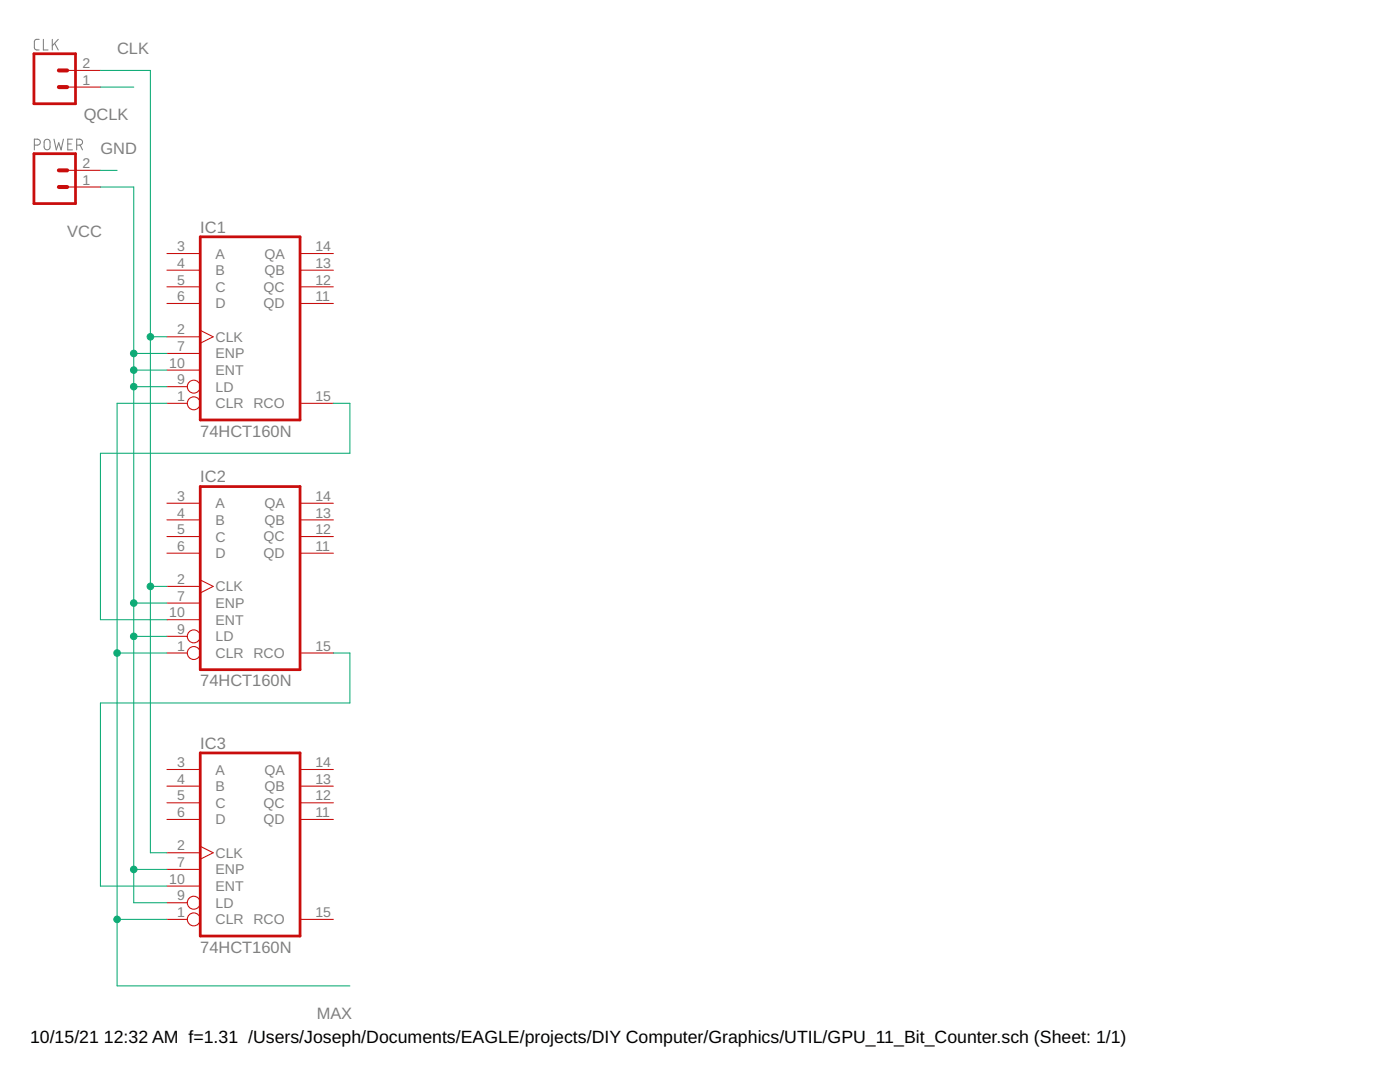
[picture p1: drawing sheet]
<?xml version="1.0" encoding="utf-8"?>
<!DOCTYPE eagle SYSTEM "eagle.dtd">
<!--
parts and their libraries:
SparkFun-Connectors: Licensing: Creative Commons ShareAlike 4.0 International - https://creativecommons.org/licenses/by-sa/4.0
-->
<eagle version="9.4.2">
<drawing>
<settings>
<setting alwaysvectorfont="no"/>
<setting verticaltext="up"/>
</settings>
<grid distance="0.1" unitdist="inch" unit="inch" style="lines" multiple="1" display="no" altdistance="0.01" altunitdist="inch" altunit="inch"/>
<schematic xreflabel="%F%N/%S.%C%R" xrefpart="/%S.%C%R">
<libraries>
<library name="74xx-eu">
<symbols>
<symbol name="74160">
<wire x1="-7.62" y1="-15.24" x2="7.62" y2="-15.24" width="0.4064" layer="94"/>
<wire x1="7.62" y1="-15.24" x2="7.62" y2="12.7" width="0.4064" layer="94"/>
<wire x1="7.62" y1="12.7" x2="-7.62" y2="12.7" width="0.4064" layer="94"/>
<wire x1="-7.62" y1="12.7" x2="-7.62" y2="-15.24" width="0.4064" layer="94"/>
<text x="-7.62" y="13.335" size="1.778" layer="95">&gt;NAME</text>
<text x="-7.62" y="-17.78" size="1.778" layer="96">&gt;VALUE</text>
<pin name="CLR" x="-12.7" y="-12.7" length="middle" direction="in" function="dot"/>
<pin name="CLK" x="-12.7" y="-2.54" length="middle" direction="in" function="clk"/>
<pin name="A" x="-12.7" y="10.16" length="middle" direction="in"/>
<pin name="B" x="-12.7" y="7.62" length="middle" direction="in"/>
<pin name="C" x="-12.7" y="5.08" length="middle" direction="in"/>
<pin name="D" x="-12.7" y="2.54" length="middle" direction="in"/>
<pin name="ENP" x="-12.7" y="-5.08" length="middle" direction="in"/>
<pin name="LD" x="-12.7" y="-10.16" length="middle" direction="in" function="dot"/>
<pin name="ENT" x="-12.7" y="-7.62" length="middle" direction="in"/>
<pin name="QD" x="12.7" y="2.54" length="middle" direction="out" rot="R180"/>
<pin name="QC" x="12.7" y="5.08" length="middle" direction="out" rot="R180"/>
<pin name="QB" x="12.7" y="7.62" length="middle" direction="out" rot="R180"/>
<pin name="QA" x="12.7" y="10.16" length="middle" direction="out" rot="R180"/>
<pin name="RCO" x="12.7" y="-12.7" length="middle" direction="out" rot="R180"/>
</symbol>
<symbol name="PWRN">
<text x="-0.635" y="-0.635" size="1.778" layer="95">&gt;NAME</text>
<text x="1.905" y="-5.842" size="1.27" layer="95" rot="R90">GND</text>
<text x="1.905" y="2.54" size="1.27" layer="95" rot="R90">VCC</text>
<pin name="GND" x="0" y="-7.62" visible="pad" length="middle" direction="pwr" rot="R90"/>
<pin name="VCC" x="0" y="7.62" visible="pad" length="middle" direction="pwr" rot="R270"/>
</symbol>
</symbols>
<devicesets>
<deviceset name="74*160" prefix="IC">
<gates>
<gate name="A" symbol="74160" x="20.32" y="0"/>
<gate name="P" symbol="PWRN" x="-5.08" y="0" addlevel="request"/>
</gates>
<devices>
<device name="N" package="DIL16">
<connects>
<connect gate="A" pin="A" pad="3"/>
<connect gate="A" pin="B" pad="4"/>
<connect gate="A" pin="C" pad="5"/>
<connect gate="A" pin="CLK" pad="2"/>
<connect gate="A" pin="CLR" pad="1"/>
<connect gate="A" pin="D" pad="6"/>
<connect gate="A" pin="ENP" pad="7"/>
<connect gate="A" pin="ENT" pad="10"/>
<connect gate="A" pin="LD" pad="9"/>
<connect gate="A" pin="QA" pad="14"/>
<connect gate="A" pin="QB" pad="13"/>
<connect gate="A" pin="QC" pad="12"/>
<connect gate="A" pin="QD" pad="11"/>
<connect gate="A" pin="RCO" pad="15"/>
<connect gate="P" pin="GND" pad="8"/>
<connect gate="P" pin="VCC" pad="16"/>
</connects>
<package3dinstances>
<package3dinstance package3d_urn="urn:adsk.eagle:package:922/2"/>
</package3dinstances>
<technologies>
<technology name="">
<attribute name="POPULARITY" value="0" constant="no"/>
</technology>
<technology name="AC">
<attribute name="POPULARITY" value="0" constant="no"/>
</technology>
<technology name="ACT">
<attribute name="POPULARITY" value="0" constant="no"/>
</technology>
<technology name="HC">
<attribute name="POPULARITY" value="0" constant="no"/>
</technology>
<technology name="HCT">
<attribute name="POPULARITY" value="0" constant="no"/>
</technology>
</technologies>
</device>
<device name="D" package="SO16">
<connects>
<connect gate="A" pin="A" pad="3"/>
<connect gate="A" pin="B" pad="4"/>
<connect gate="A" pin="C" pad="5"/>
<connect gate="A" pin="CLK" pad="2"/>
<connect gate="A" pin="CLR" pad="1"/>
<connect gate="A" pin="D" pad="6"/>
<connect gate="A" pin="ENP" pad="7"/>
<connect gate="A" pin="ENT" pad="10"/>
<connect gate="A" pin="LD" pad="9"/>
<connect gate="A" pin="QA" pad="14"/>
<connect gate="A" pin="QB" pad="13"/>
<connect gate="A" pin="QC" pad="12"/>
<connect gate="A" pin="QD" pad="11"/>
<connect gate="A" pin="RCO" pad="15"/>
<connect gate="P" pin="GND" pad="8"/>
<connect gate="P" pin="VCC" pad="16"/>
</connects>
<package3dinstances>
<package3dinstance package3d_urn="urn:adsk.eagle:package:2010/1"/>
</package3dinstances>
<technologies>
<technology name="AC">
<attribute name="POPULARITY" value="0" constant="no"/>
</technology>
<technology name="ACT">
<attribute name="POPULARITY" value="0" constant="no"/>
</technology>
<technology name="HC">
<attribute name="POPULARITY" value="0" constant="no"/>
</technology>
</technologies>
</device>
</devices>
</deviceset>
</devicesets>
</library>
<library name="SparkFun-Connectors">
<symbols>
<symbol name="CONN_02">
<wire x1="3.81" y1="-2.54" x2="-2.54" y2="-2.54" width="0.4064" layer="94"/>
<wire x1="1.27" y1="2.54" x2="2.54" y2="2.54" width="0.6096" layer="94"/>
<wire x1="1.27" y1="0" x2="2.54" y2="0" width="0.6096" layer="94"/>
<wire x1="-2.54" y1="5.08" x2="-2.54" y2="-2.54" width="0.4064" layer="94"/>
<wire x1="3.81" y1="-2.54" x2="3.81" y2="5.08" width="0.4064" layer="94"/>
<wire x1="-2.54" y1="5.08" x2="3.81" y2="5.08" width="0.4064" layer="94"/>
<text x="-2.54" y="-4.826" size="1.778" layer="96" font="vector">&gt;VALUE</text>
<text x="-2.54" y="5.588" size="1.778" layer="95" font="vector">&gt;NAME</text>
<pin name="1" x="7.62" y="0" visible="pad" length="middle" direction="pas" swaplevel="1" rot="R180"/>
<pin name="2" x="7.62" y="2.54" visible="pad" length="middle" direction="pas" swaplevel="1" rot="R180"/>
</symbol>
</symbols>
<devicesets>
<deviceset name="CONN_02" prefix="J" uservalue="yes">
<gates>
<gate name="G$1" symbol="CONN_02" x="-2.54" y="0"/>
</gates>
<devices>
<device name="" package="1X02">
<connects>
<connect gate="G$1" pin="1" pad="1"/>
<connect gate="G$1" pin="2" pad="2"/>
</connects>
<package3dinstances>
<package3dinstance package3d_urn="urn:adsk.eagle:package:38039/1"/>
</package3dinstances>
<technologies>
<technology name=""/>
</technologies>
</device>
<device name="POLAR" package="MOLEX-1X2">
<connects>
<connect gate="G$1" pin="1" pad="1"/>
<connect gate="G$1" pin="2" pad="2"/>
</connects>
<package3dinstances>
<package3dinstance package3d_urn="urn:adsk.eagle:package:38040/1"/>
</package3dinstances>
<technologies>
<technology name="">
<attribute name="SF_ID" value="PRT-09918" constant="no"/>
</technology>
</technologies>
</device>
<device name="3.5MM" package="SCREWTERMINAL-3.5MM-2">
<connects>
<connect gate="G$1" pin="1" pad="1"/>
<connect gate="G$1" pin="2" pad="2"/>
</connects>
<package3dinstances>
<package3dinstance package3d_urn="urn:adsk.eagle:package:38050/1"/>
</package3dinstances>
<technologies>
<technology name="">
<attribute name="PROD_ID" value="CONN-08399" constant="no"/>
</technology>
</technologies>
</device>
<device name="-JST-2MM-SMT" package="JST-2-SMD">
<connects>
<connect gate="G$1" pin="1" pad="2"/>
<connect gate="G$1" pin="2" pad="1"/>
</connects>
<package3dinstances>
<package3dinstance package3d_urn="urn:adsk.eagle:package:38042/1"/>
</package3dinstances>
<technologies>
<technology name="">
<attribute name="PROD_ID" value="CONN-11443"/>
</technology>
</technologies>
</device>
<device name="PTH2" package="1X02_BIG">
<connects>
<connect gate="G$1" pin="1" pad="P$1"/>
<connect gate="G$1" pin="2" pad="P$2"/>
</connects>
<package3dinstances>
<package3dinstance package3d_urn="urn:adsk.eagle:package:38043/1"/>
</package3dinstances>
<technologies>
<technology name=""/>
</technologies>
</device>
<device name="4UCON-15767" package="JST-2-SMD-VERT">
<connects>
<connect gate="G$1" pin="1" pad="GND"/>
<connect gate="G$1" pin="2" pad="VCC"/>
</connects>
<package3dinstances>
<package3dinstance package3d_urn="urn:adsk.eagle:package:38052/1"/>
</package3dinstances>
<technologies>
<technology name=""/>
</technologies>
</device>
<device name="5MM" package="SCREWTERMINAL-5MM-2">
<connects>
<connect gate="G$1" pin="1" pad="1"/>
<connect gate="G$1" pin="2" pad="2"/>
</connects>
<package3dinstances>
<package3dinstance package3d_urn="urn:adsk.eagle:package:38044/1"/>
</package3dinstances>
<technologies>
<technology name="">
<attribute name="SF_SKU" value="PRT-08432" constant="no"/>
</technology>
</technologies>
</device>
<device name="LOCK" package="1X02_LOCK">
<connects>
<connect gate="G$1" pin="1" pad="1"/>
<connect gate="G$1" pin="2" pad="2"/>
</connects>
<package3dinstances>
<package3dinstance package3d_urn="urn:adsk.eagle:package:38045/1"/>
</package3dinstances>
<technologies>
<technology name=""/>
</technologies>
</device>
<device name="POLAR_LOCK" package="MOLEX-1X2_LOCK">
<connects>
<connect gate="G$1" pin="1" pad="1"/>
<connect gate="G$1" pin="2" pad="2"/>
</connects>
<package3dinstances>
<package3dinstance package3d_urn="urn:adsk.eagle:package:38046/1"/>
</package3dinstances>
<technologies>
<technology name="">
<attribute name="SF_ID" value="PRT-09918" constant="no"/>
</technology>
</technologies>
</device>
<device name="LOCK_LONGPADS" package="1X02_LOCK_LONGPADS">
<connects>
<connect gate="G$1" pin="1" pad="1"/>
<connect gate="G$1" pin="2" pad="2"/>
</connects>
<package3dinstances>
<package3dinstance package3d_urn="urn:adsk.eagle:package:38047/1"/>
</package3dinstances>
<technologies>
<technology name=""/>
</technologies>
</device>
<device name="3.5MM_LOCK" package="SCREWTERMINAL-3.5MM-2_LOCK">
<connects>
<connect gate="G$1" pin="1" pad="1"/>
<connect gate="G$1" pin="2" pad="2"/>
</connects>
<package3dinstances>
<package3dinstance package3d_urn="urn:adsk.eagle:package:38049/1"/>
</package3dinstances>
<technologies>
<technology name="">
<attribute name="PROD_ID" value="CONN-08399" constant="no"/>
</technology>
</technologies>
</device>
<device name="PTH3" package="1X02_LONGPADS">
<connects>
<connect gate="G$1" pin="1" pad="1"/>
<connect gate="G$1" pin="2" pad="2"/>
</connects>
<package3dinstances>
<package3dinstance package3d_urn="urn:adsk.eagle:package:38048/1"/>
</package3dinstances>
<technologies>
<technology name=""/>
</technologies>
</device>
<device name="1X02_NO_SILK" package="1X02_NO_SILK">
<connects>
<connect gate="G$1" pin="1" pad="1"/>
<connect gate="G$1" pin="2" pad="2"/>
</connects>
<package3dinstances>
<package3dinstance package3d_urn="urn:adsk.eagle:package:38051/1"/>
</package3dinstances>
<technologies>
<technology name=""/>
</technologies>
</device>
<device name="JST-PTH-2" package="JST-2-PTH">
<connects>
<connect gate="G$1" pin="1" pad="1"/>
<connect gate="G$1" pin="2" pad="2"/>
</connects>
<package3dinstances>
<package3dinstance package3d_urn="urn:adsk.eagle:package:38053/1"/>
</package3dinstances>
<technologies>
<technology name="">
<attribute name="PROD_ID" value="CONN-09863" constant="no"/>
<attribute name="SKU" value="PRT-09914" constant="no"/>
</technology>
</technologies>
</device>
<device name="PTH4" package="1X02_XTRA_BIG">
<connects>
<connect gate="G$1" pin="1" pad="1"/>
<connect gate="G$1" pin="2" pad="2"/>
</connects>
<package3dinstances>
<package3dinstance package3d_urn="urn:adsk.eagle:package:38054/1"/>
</package3dinstances>
<technologies>
<technology name=""/>
</technologies>
</device>
<device name="POGO_PIN_HOLES_ONLY" package="1X02_PP_HOLES_ONLY">
<connects>
<connect gate="G$1" pin="1" pad="1"/>
<connect gate="G$1" pin="2" pad="2"/>
</connects>
<package3dinstances>
<package3dinstance package3d_urn="urn:adsk.eagle:package:38058/1"/>
</package3dinstances>
<technologies>
<technology name=""/>
</technologies>
</device>
<device name="3.5MM-NO_SILK" package="SCREWTERMINAL-3.5MM-2-NS">
<connects>
<connect gate="G$1" pin="1" pad="1"/>
<connect gate="G$1" pin="2" pad="2"/>
</connects>
<package3dinstances>
<package3dinstance package3d_urn="urn:adsk.eagle:package:38055/1"/>
</package3dinstances>
<technologies>
<technology name="">
<attribute name="PROD_ID" value="CONN-08399" constant="no"/>
</technology>
</technologies>
</device>
<device name="-JST-2-PTH-NO_SILK" package="JST-2-PTH-NS">
<connects>
<connect gate="G$1" pin="1" pad="1"/>
<connect gate="G$1" pin="2" pad="2"/>
</connects>
<package3dinstances>
<package3dinstance package3d_urn="urn:adsk.eagle:package:38056/1"/>
</package3dinstances>
<technologies>
<technology name=""/>
</technologies>
</device>
<device name="JST-PTH-2-KIT" package="JST-2-PTH-KIT">
<connects>
<connect gate="G$1" pin="1" pad="1"/>
<connect gate="G$1" pin="2" pad="2"/>
</connects>
<package3dinstances>
<package3dinstance package3d_urn="urn:adsk.eagle:package:38057/1"/>
</package3dinstances>
<technologies>
<technology name=""/>
</technologies>
</device>
<device name="SPRING-2.54-RA" package="SPRINGTERMINAL-2.54MM-2">
<connects>
<connect gate="G$1" pin="1" pad="1"/>
<connect gate="G$1" pin="2" pad="2"/>
</connects>
<package3dinstances>
<package3dinstance package3d_urn="urn:adsk.eagle:package:38061/1"/>
</package3dinstances>
<technologies>
<technology name=""/>
</technologies>
</device>
<device name="2.54MM_SCREWTERM" package="1X02_2.54_SCREWTERM">
<connects>
<connect gate="G$1" pin="1" pad="P1"/>
<connect gate="G$1" pin="2" pad="P2"/>
</connects>
<package3dinstances>
<package3dinstance package3d_urn="urn:adsk.eagle:package:38059/1"/>
</package3dinstances>
<technologies>
<technology name=""/>
</technologies>
</device>
<device name="SMALL_POKEHOME" package="1X02_POKEHOME">
<connects>
<connect gate="G$1" pin="1" pad="P1 P3"/>
<connect gate="G$1" pin="2" pad="P2 P4"/>
</connects>
<package3dinstances>
<package3dinstance package3d_urn="urn:adsk.eagle:package:38060/1"/>
</package3dinstances>
<technologies>
<technology name="">
<attribute name="PROD_ID" value="CONN-13512"/>
</technology>
</technologies>
</device>
<device name="PTH_RA_FEMALE" package="1X02_RA_PTH_FEMALE">
<connects>
<connect gate="G$1" pin="1" pad="1"/>
<connect gate="G$1" pin="2" pad="2"/>
</connects>
<package3dinstances>
<package3dinstance package3d_urn="urn:adsk.eagle:package:38062/1"/>
</package3dinstances>
<technologies>
<technology name="">
<attribute name="PROD_ID" value="CONN-13700"/>
</technology>
</technologies>
</device>
</devices>
</deviceset>
</devicesets>
</library>
</libraries>
<attributes>
</attributes>
<variantdefs>
</variantdefs>
<classes>
<class number="0" name="default" width="0" drill="0">
</class>
</classes>
<parts>
<part name="IC1" library="74xx-eu" deviceset="74*160" device="N" package3d_urn="urn:adsk.eagle:package:922/2" technology="HCT"/>
<part name="IC2" library="74xx-eu" deviceset="74*160" device="N" package3d_urn="urn:adsk.eagle:package:922/2" technology="HCT"/>
<part name="IC3" library="74xx-eu" deviceset="74*160" device="N" package3d_urn="urn:adsk.eagle:package:922/2" technology="HCT"/>
<part name="CLK" library="SparkFun-Connectors" deviceset="CONN_02" device="POGO_PIN_HOLES_ONLY" package3d_urn="urn:adsk.eagle:package:38058/1"/>
<part name="POWER" library="SparkFun-Connectors" deviceset="CONN_02" device="POGO_PIN_HOLES_ONLY" package3d_urn="urn:adsk.eagle:package:38058/1"/>
</parts>
<sheets>
<sheet>
<plain>
</plain>
<instances>
<instance part="IC1" gate="A" x="7.62" y="81.28" smashed="yes">
<attribute name="NAME" x="0" y="94.615" size="1.778" layer="95"/>
<attribute name="VALUE" x="0" y="63.5" size="1.778" layer="96"/>
</instance>
<instance part="IC2" gate="A" x="7.62" y="43.18" smashed="yes">
<attribute name="NAME" x="0" y="56.515" size="1.778" layer="95"/>
<attribute name="VALUE" x="0" y="25.4" size="1.778" layer="96"/>
</instance>
<instance part="IC3" gate="A" x="7.62" y="2.54" smashed="yes">
<attribute name="NAME" x="0" y="15.875" size="1.778" layer="95"/>
<attribute name="VALUE" x="0" y="-15.24" size="1.778" layer="96"/>
</instance>
<instance part="CLK" gate="G$1" x="-22.86" y="116.84" smashed="yes">
<attribute name="VALUE" x="-25.4" y="112.014" size="1.778" layer="96" font="vector"/>
<attribute name="NAME" x="-25.4" y="122.428" size="1.778" layer="95" font="vector"/>
</instance>
<instance part="POWER" gate="G$1" x="-22.86" y="101.6" smashed="yes">
<attribute name="VALUE" x="-25.4" y="96.774" size="1.778" layer="96" font="vector"/>
<attribute name="NAME" x="-25.4" y="107.188" size="1.778" layer="95" font="vector"/>
</instance>
</instances>
<busses>
</busses>
<nets>
<net name="CLK" class="0">
<segment>
<pinref part="CLK" gate="G$1" pin="2"/>
<wire x1="-15.24" y1="119.38" x2="-7.62" y2="119.38" width="0.1524" layer="91"/>
<wire x1="-7.62" y1="119.38" x2="-7.62" y2="78.74" width="0.1524" layer="91"/>
<pinref part="IC1" gate="A" pin="CLK"/>
<wire x1="-7.62" y1="78.74" x2="-5.08" y2="78.74" width="0.1524" layer="91"/>
<pinref part="IC2" gate="A" pin="CLK"/>
<wire x1="-7.62" y1="78.74" x2="-7.62" y2="40.64" width="0.1524" layer="91"/>
<wire x1="-7.62" y1="40.64" x2="-5.08" y2="40.64" width="0.1524" layer="91"/>
<junction x="-7.62" y="78.74"/>
<pinref part="IC3" gate="A" pin="CLK"/>
<wire x1="-7.62" y1="40.64" x2="-7.62" y2="0" width="0.1524" layer="91"/>
<wire x1="-7.62" y1="0" x2="-5.08" y2="0" width="0.1524" layer="91"/>
<junction x="-7.62" y="40.64"/>
<label x="-12.7" y="121.92" size="1.778" layer="95"/>
</segment>
</net>
<net name="VCC" class="0">
<segment>
<pinref part="POWER" gate="G$1" pin="1"/>
<wire x1="-15.24" y1="101.6" x2="-10.16" y2="101.6" width="0.1524" layer="91"/>
<wire x1="-10.16" y1="101.6" x2="-10.16" y2="76.2" width="0.1524" layer="91"/>
<pinref part="IC1" gate="A" pin="LD"/>
<wire x1="-10.16" y1="76.2" x2="-10.16" y2="73.66" width="0.1524" layer="91"/>
<wire x1="-10.16" y1="73.66" x2="-10.16" y2="71.12" width="0.1524" layer="91"/>
<wire x1="-10.16" y1="71.12" x2="-5.08" y2="71.12" width="0.1524" layer="91"/>
<pinref part="IC1" gate="A" pin="ENP"/>
<wire x1="-5.08" y1="76.2" x2="-10.16" y2="76.2" width="0.1524" layer="91"/>
<junction x="-10.16" y="76.2"/>
<pinref part="IC1" gate="A" pin="ENT"/>
<wire x1="-10.16" y1="73.66" x2="-5.08" y2="73.66" width="0.1524" layer="91"/>
<junction x="-10.16" y="73.66"/>
<wire x1="-10.16" y1="71.12" x2="-10.16" y2="38.1" width="0.1524" layer="91"/>
<junction x="-10.16" y="71.12"/>
<pinref part="IC2" gate="A" pin="LD"/>
<wire x1="-10.16" y1="38.1" x2="-10.16" y2="33.02" width="0.1524" layer="91"/>
<wire x1="-5.08" y1="33.02" x2="-10.16" y2="33.02" width="0.1524" layer="91"/>
<junction x="-10.16" y="33.02"/>
<pinref part="IC2" gate="A" pin="ENP"/>
<wire x1="-5.08" y1="38.1" x2="-10.16" y2="38.1" width="0.1524" layer="91"/>
<junction x="-10.16" y="38.1"/>
<pinref part="IC3" gate="A" pin="LD"/>
<wire x1="-5.08" y1="-7.62" x2="-10.16" y2="-7.62" width="0.1524" layer="91"/>
<wire x1="-10.16" y1="-7.62" x2="-10.16" y2="-2.54" width="0.1524" layer="91"/>
<pinref part="IC3" gate="A" pin="ENP"/>
<wire x1="-10.16" y1="-2.54" x2="-10.16" y2="33.02" width="0.1524" layer="91"/>
<wire x1="-5.08" y1="-2.54" x2="-10.16" y2="-2.54" width="0.1524" layer="91"/>
<junction x="-10.16" y="-2.54"/>
<label x="-20.32" y="93.98" size="1.778" layer="95"/>
</segment>
</net>
<net name="N$3" class="0">
<segment>
<pinref part="IC1" gate="A" pin="RCO"/>
<wire x1="20.32" y1="68.58" x2="22.86" y2="68.58" width="0.1524" layer="91"/>
<wire x1="22.86" y1="68.58" x2="22.86" y2="60.96" width="0.1524" layer="91"/>
<wire x1="22.86" y1="60.96" x2="-15.24" y2="60.96" width="0.1524" layer="91"/>
<wire x1="-15.24" y1="60.96" x2="-15.24" y2="35.56" width="0.1524" layer="91"/>
<pinref part="IC2" gate="A" pin="ENT"/>
<wire x1="-15.24" y1="35.56" x2="-5.08" y2="35.56" width="0.1524" layer="91"/>
</segment>
</net>
<net name="N$4" class="0">
<segment>
<pinref part="IC2" gate="A" pin="RCO"/>
<wire x1="20.32" y1="30.48" x2="22.86" y2="30.48" width="0.1524" layer="91"/>
<wire x1="22.86" y1="30.48" x2="22.86" y2="22.86" width="0.1524" layer="91"/>
<wire x1="22.86" y1="22.86" x2="-15.24" y2="22.86" width="0.1524" layer="91"/>
<wire x1="-15.24" y1="22.86" x2="-15.24" y2="-5.08" width="0.1524" layer="91"/>
<pinref part="IC3" gate="A" pin="ENT"/>
<wire x1="-15.24" y1="-5.08" x2="-5.08" y2="-5.08" width="0.1524" layer="91"/>
</segment>
</net>
<net name="GND" class="0">
<segment>
<pinref part="POWER" gate="G$1" pin="2"/>
<wire x1="-15.24" y1="104.14" x2="-12.7" y2="104.14" width="0.1524" layer="91"/>
<label x="-15.24" y="106.68" size="1.778" layer="95"/>
</segment>
</net>
<net name="QCLK" class="0">
<segment>
<pinref part="CLK" gate="G$1" pin="1"/>
<wire x1="-15.24" y1="116.84" x2="-10.16" y2="116.84" width="0.1524" layer="91"/>
<label x="-17.78" y="111.76" size="1.778" layer="95"/>
</segment>
</net>
<net name="MAX" class="0">
<segment>
<pinref part="IC3" gate="A" pin="CLR"/>
<wire x1="-12.7" y1="68.58" x2="-12.7" y2="30.48" width="0.1524" layer="91"/>
<wire x1="-12.7" y1="30.48" x2="-12.7" y2="-10.16" width="0.1524" layer="91"/>
<wire x1="-12.7" y1="-10.16" x2="-5.08" y2="-10.16" width="0.1524" layer="91"/>
<pinref part="IC2" gate="A" pin="CLR"/>
<wire x1="-5.08" y1="30.48" x2="-12.7" y2="30.48" width="0.1524" layer="91"/>
<junction x="-12.7" y="30.48"/>
<pinref part="IC1" gate="A" pin="CLR"/>
<wire x1="-5.08" y1="68.58" x2="-12.7" y2="68.58" width="0.1524" layer="91"/>
<wire x1="-12.7" y1="-10.16" x2="-12.7" y2="-20.32" width="0.1524" layer="91"/>
<junction x="-12.7" y="-10.16"/>
<wire x1="-12.7" y1="-20.32" x2="22.86" y2="-20.32" width="0.1524" layer="91"/>
<label x="17.78" y="-25.4" size="1.778" layer="95"/>
</segment>
</net>
</nets>
</sheet>
</sheets>
</schematic>
</drawing>
<compatibility>
<note version="8.2" severity="warning">
Since Version 8.2, EAGLE supports online libraries. The ids
of those online libraries will not be understood (or retained)
with this version.
</note>
<note version="8.3" severity="warning">
Since Version 8.3, EAGLE supports URNs for individual library
assets (packages, symbols, and devices). The URNs of those assets
will not be understood (or retained) with this version.
</note>
<note version="8.3" severity="warning">
Since Version 8.3, EAGLE supports the association of 3D packages
with devices in libraries, schematics, and board files. Those 3D
packages will not be understood (or retained) with this version.
</note>
</compatibility>
</eagle>
